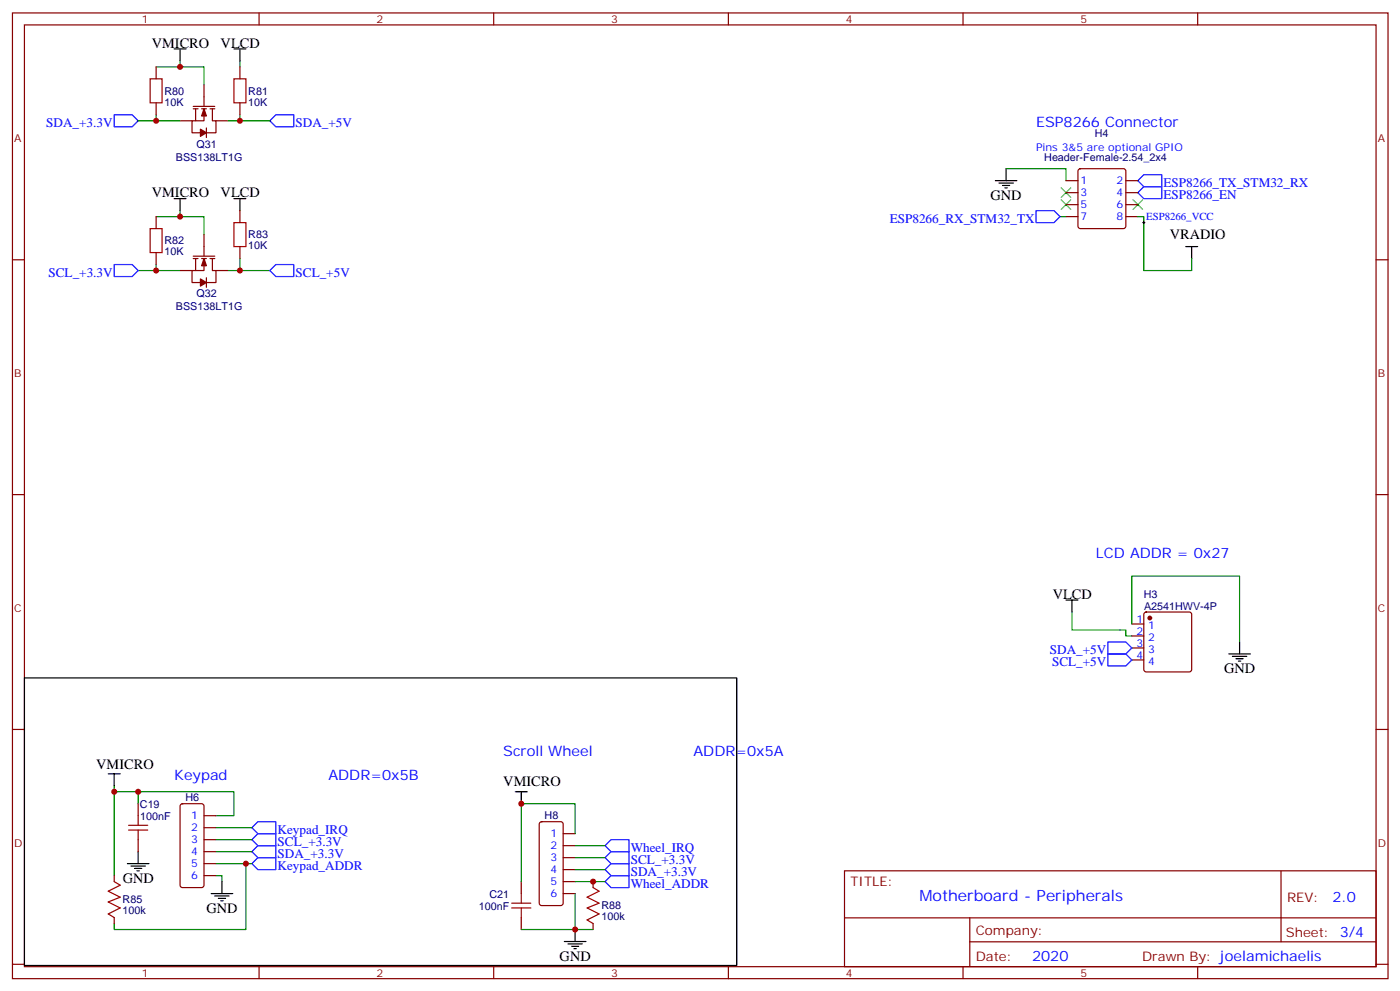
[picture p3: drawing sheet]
<svg xmlns="http://www.w3.org/2000/svg" width="413mm" height="292mm" viewBox="0 0 413 292" stroke-linecap="round" stroke-linejoin="round" font-family="sans-serif">
<g fill="none" stroke="#870000" stroke-width=".35">
<path d="M3.7 3.8h405.3v284.3h-405.3zM7.2 7.3h398.3v277.3h-398.3zM46 19.7v3.5M70.7 19.7v3.5M76.3 3.8v3.5M145.5 3.8v3.5M214.6 3.8v3.5M283.8 3.8v3.5M352.9 3.8v3.5M46 30.3v3.5M53.1 35.6h3.5M56.9 31.3h6.4"/>
<path d="M56.9 32h1.4M57.6 32v3.6M59.4 32h1.4M60.1 32v3.6h-3.5v3.5h2.5M60.1 25v6.3M60.8 37.7v2.8M61.9 32h1.4M62.6 32v3.6h1v3.5h-2.8M63.6 35.6h3.6M70.7 30.3v3.5M314.1 53.2h3.5M314.1 56.7h3.5"/>
<path d="M317.9 49.9l.4-.2h12.7l.5 .2 .3 .5v16.2l-.3 .5-.5 .2h-12.7l-.5-.2-.2-.5v-16.2zM331.8 53.2h3.5M331.8 56.7h3.5M3.7 76.5h3.5M46 63.8v3.5M46 74.4v3.5M53.1 79.7h3.5M56.9 75.4h6.4M56.9 76.1h1.4M57.6 76.1v3.6M59.4 76.1h1.4M60.1 76.1v3.6h-3.5v3.5h2.5"/>
<path d="M60.1 69.1v6.3M61.9 76.1h1.4M62.6 76.1v3.6h1v3.5h-2.8M63.6 79.7h3.6M70.7 62v3.5M70.7 72.6v3.5M314.1 60.3h3.5M314.1 63.8h3.5M331.8 60.3h3.5M331.8 63.8h3.5M405.5 76.5h3.5M60.8 81.8v2.8"/>
<path d="M3.7 145.6h3.5M405.5 145.6h3.5M333.5 183.7h3.5M333.5 187.3h3.5M333.5 190.8h3.5M333.5 194.3h3.5M337.3 180.4l.4-.2h12.7l.5 .2 .3 .5v16.2l-.3 .5-.5 .2h-12.7l-.4-.2-.3-.5v-16.2zM3.7 214.8h3.5M405.5 214.8h3.5M40.7 236.6v3.6M53.3 236.8l.5-.2h5.6l.7 .5v23.5l-.4 .7h-5.9l-.7-.4v-23.6zM33.7 257.8v1.8"/>
<path d="M40.7 247.2v3.6M60.1 240.2h3.5M60.1 243.7h3.5M60.1 247.2h3.5M60.1 250.8h3.5M60.1 254.3h3.5M60.1 257.8h3.5M153.6 259.6v3.5M159.1 242.1l.5-.2h5.6l.7 .5v23.5l-.4 .7h-5.9l-.7-.4v-23.6zM165.9 245.5h3.6M165.9 249h3.6M165.9 252.5h3.6"/>
<path d="M165.9 256h3.6M165.9 259.6h3.6M174.8 259.6v1.7M248.8 256.4h156.7v28.2h-156.7zM377.5 256.4v20.9M33.7 270.2v1.7M153.6 270.2v3.5M165.9 263.1h3.6M174.8 271.9v1.8M248.9 270.2h156.5M285.8 277.3h119.6M285.8 270.2v14.2"/>
<path d="M3.7 283.9h3.5M76.3 284.6v3.5M145.5 284.6v3.5M214.6 284.6v3.5M283.8 284.6v3.5M352.9 284.6v3.5M405.5 283.9h3.5"/>
</g>
<g fill="#870000" stroke="#870000" stroke-width=".35">
<path d="M60.1 32l.7 2.1h-1.4z"/>
<path d="M59.1 38l1.7 1.1-1.7 1z"/>
<path d="M60.1 76.1l.7 2.1h-1.4z"/>
<path d="M59.1 82.1l1.7 1.1-1.7 1z"/>
<circle cx="338.8" cy="182" r=".53"/>
</g>
<g fill="none" stroke="#008700" stroke-width=".35">
<path d="M46 19.7h14.1v5.3M53.1 17.9v1.8M70.7 17.9v1.8M40.7 35.6h5.3M46 33.8v1.8h7.1M70.7 33.8v1.8h-3.5M70.7 35.6h8.8M296.5 49.7h17.6v3.5M40.7 79.7h5.3M46 63.8h14.1v5.3M46 77.9v1.8h7.1M53.1 62v1.8"/>
<path d="M70.7 76.1v3.6h-3.5M70.7 79.7h8.8M312.3 63.8h1.8M335.3 63.8h1.7v15.9h14.2v-3.6M315.9 180.2v5.3h15.9v1.8h1.7M333.5 183.7v-14.1h31.8v19.4M33.7 231.4v1.7M40.7 233.1v3.5M63.6 257.8h1.8v1.8M63.6 240.2h5.3v-7.1h-35.2v24.7M63.6 243.7h10.6M63.6 247.2h10.6"/>
<path d="M63.6 250.8h10.6M63.6 254.3h10.6M72.5 254.3v19.4h-38.8v-1.8M169.5 245.5v-8.9h-15.9v23M169.5 249h8.8M169.5 252.5h8.8M169.5 256h8.8M169.5 259.6h8.8M153.6 273.7h15.9M169.5 263.1v10.6h5.3"/>
</g>
<g fill="none" stroke="#000" stroke-width=".35">
<path d="M51.3 14.4h3.5M53.1 14.4v3.5M68.9 14.4h3.6M70.7 14.4v3.5M51.3 58.5h3.5M53.1 58.5v3.5M68.9 58.5h3.6M70.7 58.5v3.5M293.3 53.2h6.3M294.4 53.9h4.2M295.4 54.6h2.1M296.1 55.3h.7"/>
<path d="M296.5 49.7v3.5M349.4 72.6h3.5M351.2 72.6v3.5M314.1 176.7h3.5M315.9 176.7v3.5M7.2 199.6h209.9v84.7h-209.9zM362.1 192.5h6.3M363.1 193.3h4.3M364.2 194h2.1M364.9 194.7h.7M365.3 189v3.5M31.9 227.8h3.5"/>
<path d="M33.7 227.8v3.6M151.8 233.1h3.6M153.6 233.1v3.5M37.5 254.3h6.4M38.6 255h4.2M39.7 255.7h2.1M40.4 256.4h.7M40.7 250.8v3.5M65.4 259.6v3.5M62.2 263.1h6.4M63.3 263.8h4.2M64.3 264.5h2.2"/>
<path d="M65.1 265.2h.7M166.3 277.2h6.3M167.4 277.9h4.2M168.4 278.6h2.1M169.1 279.3h.7M169.5 273.7v3.5"/>
</g>
<g fill="none" stroke="#00f" stroke-width=".35">
<path d="M33.7 33.8h5.2l1.8 1.8-1.8 1.7h-5.2zM81.3 33.8h5.3v3.5h-5.3l-1.8-1.7zM337 55h5.3v3.5h-5.3l-1.7-1.8zM337 51.4h5.3v3.6h-5.3l-1.7-1.8zM33.7 77.9h5.2l1.8 1.8-1.8 1.7h-5.2zM81.3 77.9h5.3v3.5h-5.3l-1.8-1.7zM305.3 62h5.3l1.7 1.8-1.7 1.7h-5.3zM326.5 192.5h5.3l1.7 1.8-1.7 1.8h-5.3zM326.5 189h5.3l1.7 1.8-1.7 1.7h-5.3zM76 241.9h5.3v3.6h-5.3l-1.8-1.8zM76 245.5h5.3v3.5h-5.3l-1.8-1.8zM76 249h5.3v3.5h-5.3l-1.8-1.7z"/>
<path d="M76 252.5h5.3v3.5h-5.3l-1.8-1.7zM180.1 247.2h5.2v3.6h-5.2l-1.8-1.8zM180.1 250.8h5.2v3.5h-5.2l-1.8-1.8zM180.1 254.3h5.2v3.5h-5.2l-1.8-1.8zM180.1 257.8h5.2v3.5h-5.2l-1.8-1.7z"/>
</g>
<path d="M312.7 58.8l2.8 2.9M312.7 55.3l2.8 2.8M315.5 58.8l-2.8 2.9M315.5 55.3l-2.8 2.8M333.9 58.8l2.8 2.9M336.7 58.8l-2.8 2.9" fill="none" stroke="#3c3" stroke-width=".35"/>
<path d="M336.7 65.5h.7M337 65.2v.7" fill="none" stroke="#000" stroke-width=".29"/>
<g fill="none" stroke="#a10000" stroke-width=".35">
<path d="M44.2 23.2h3.6v7.1h-3.6zM68.9 23.2h3.6v7.1h-3.6zM44.2 67.3h3.6v7.1h-3.6zM68.9 65.5h3.6v7.1h-3.6zM33.7 259.6l1.7 1-3.5 1.8 3.5 1.8-3.5 1.4 3.5 1.7-3.5 1.8 1.8 1.1M37.9 244.4h5.6M37.9 243h5.6M40.7 240.2v2.8M40.7 244.4v2.8M150.8 267.3h5.6M150.8 265.9h5.6M153.6 263.1v2.8"/>
<path d="M153.6 267.3v2.9M174.8 261.3l1.7 1.1-3.5 1.8 3.5 1.7-3.5 1.4 3.5 1.8-3.5 1.8 1.8 1"/>
</g>
<g fill="#c00">
<circle cx="70.7" cy="79.7" r=".88"/>
<circle cx="46" cy="79.7" r=".88"/>
<circle cx="53.1" cy="63.8" r=".88"/>
<circle cx="53.1" cy="19.7" r=".88"/>
<circle cx="46" cy="35.6" r=".88"/>
<circle cx="70.7" cy="35.6" r=".88"/>
<circle cx="169.5" cy="273.7" r=".88"/>
<circle cx="153.6" cy="236.6" r=".88"/>
<circle cx="33.7" cy="233.1" r=".88"/>
<circle cx="40.7" cy="233.1" r=".88"/>
<circle cx="72.5" cy="254.3" r=".88"/>
<circle cx="174.8" cy="259.6" r=".88"/>
</g>
<text font-size="4.6" fill="#00f" x="270.9" y="265.4">Motherboard - Peripherals</text>
<g font-size="4.2">
<text x="44.7" y="14">VMICRO</text>
<text x="65" y="14">VLCD</text>
<text x="44.7" y="58.1">VMICRO</text>
<text x="65" y="58.1">VLCD</text>
<text x="291.9" y="58.8">GND</text>
<text x="344.7" y="70.5">VRADIO</text>
<text x="310.2" y="176.3">VLCD</text>
<text x="360.7" y="198.2">GND</text>
<text x="28.4" y="226.3">VMICRO</text>
<text x="148.3" y="231.6">VMICRO</text>
<text x="36.2" y="259.9">GND</text>
<text x="60.8" y="268.7">GND</text>
<text x="164.9" y="282.9">GND</text>
</g>
<g font-size="4.2" fill="#00f">
<text x="305.3" y="37.3">ESP8266 Connector</text>
<text x="322.9" y="164.3">LCD ADDR = 0x27</text>
<text x="148.3" y="222.5">Scroll Wheel</text>
<text x="204.3" y="222.5">ADDR=0x5A</text>
<text x="51.3" y="229.6">Keypad</text>
<text x="96.8" y="229.6">ADDR=0x5B</text>
<text x="392.6" y="265.7">2.0</text>
<text x="304.1" y="283">2020</text>
</g>
<g font-size="3.9" fill="#00f">
<text x="13.6" y="37.3">SDA_+3.3V</text>
<text x="87.1" y="37.3">SDA_+5V</text>
<text x="342.9" y="58.5">ESP8266_EN</text>
<text x="342.9" y="55">ESP8266_TX_STM32_RX</text>
<text x="262.2" y="65.5">ESP8266_RX_STM32_TX</text>
<text x="14.3" y="81.4">SCL_+3.3V</text>
<text x="87.1" y="81.4">SCL_+5V</text>
<text x="309.4" y="192.5">SDA_+5V</text>
<text x="310" y="196.1">SCL_+5V</text>
<text x="81.8" y="245.5">Keypad_IRQ</text>
<text x="81.8" y="249">SCL_+3.3V</text>
<text x="185.9" y="250.8">Wheel_IRQ</text>
<text x="81.8" y="252.5">SDA_+3.3V</text>
<text x="81.8" y="256">Keypad_ADDR</text>
<text x="185.9" y="254.3">SCL_+3.3V</text>
<text x="185.9" y="257.8">SDA_+3.3V</text>
<text x="185.9" y="261.3">Wheel_ADDR</text>
</g>
<g font-size="3.9" fill="#800">
<text x="250.6" y="261">TITLE:</text>
<text x="379.2" y="265.7">REV:</text>
<text x="287.5" y="275.2">Company:</text>
<text x="378.9" y="275.8">Sheet: 3/4</text>
<text x="287.5" y="282.9">Date:</text>
<text x="336.6" y="282.9">Drawn By: joelamichaelis</text>
</g>
<g font-size="3.2" fill="#800">
<text x="41.8" y="6.8">1</text>
<text x="110.9" y="6.8">2</text>
<text x="180.1" y="6.8">3</text>
<text x="249.2" y="6.8">4</text>
<text x="318.3" y="6.8">5</text>
<text x="4.2" y="41.9">A</text>
<text x="406" y="41.9">A</text>
<text x="4.2" y="111.1">B</text>
<text x="406" y="111.1">B</text>
<text x="4.2" y="180.2">C</text>
<text x="406" y="180.2">C</text>
<text x="4.2" y="249.3">D</text>
<text x="406" y="249.3">D</text>
<text x="41.8" y="287.6">1</text>
<text x="110.9" y="287.6">2</text>
<text x="180.1" y="287.6">3</text>
<text x="249.2" y="287.6">4</text>
<text x="318.3" y="287.6">5</text>
</g>
<g font-size="3.2" fill="#000080">
<text x="48.5" y="27.9">R80</text>
<text x="73.2" y="27.9">R81</text>
<text x="48.5" y="31.1">10K</text>
<text x="73.2" y="31.1">10K</text>
<text x="322.6" y="40.2">H4</text>
<text x="51.8" y="47.3">BSS138LT1G</text>
<text x="57.9" y="43.5">Q31</text>
<text x="307.7" y="47.3">Header-Female-2.54_2x4</text>
<text x="48.5" y="72">R82</text>
<text x="73.2" y="70.2">R83</text>
<text x="48.5" y="75.2">10K</text>
<text x="73.2" y="73.4">10K</text>
<text x="57.9" y="87.6">Q32</text>
<text x="51.8" y="91.4">BSS138LT1G</text>
<text x="337" y="176.1">H3</text>
<text x="337.1" y="179.6">A2541HWV-4P</text>
<text x="41.2" y="237.8">C19</text>
<text x="54.6" y="235.9">H6</text>
<text x="41.3" y="241.3">100nF</text>
<text x="160.5" y="241.2">H8</text>
<text x="36.1" y="269.2">100k</text>
<text x="36.1" y="266">R85</text>
<text x="141.1" y="267.8">100nF</text>
<text x="144.2" y="264.3">C21</text>
<text x="177.2" y="267.8">R88</text>
<text x="177.2" y="271">100k</text>
</g>
<g font-size="3.2" fill="#00f">
<text x="305.3" y="44.4">Pins 3&amp;5 are optional GPIO</text>
<text x="318.3" y="54.3">1</text>
<text x="318.3" y="57.8">3</text>
<text x="329" y="54.3">2</text>
<text x="329" y="57.8">4</text>
<text x="318.3" y="61.3">5</text>
<text x="318.3" y="64.8">7</text>
<text x="329" y="61.3">6</text>
<text x="329" y="64.8">8</text>
<text x="337.7" y="64.7">ESP8266_VCC</text>
<text x="334.8" y="183.4">1</text>
<text x="338.3" y="185.1">1</text>
<text x="334.8" y="186.9">2</text>
<text x="334.8" y="190.4">3</text>
<text x="338.3" y="188.7">2</text>
<text x="334.8" y="194">4</text>
<text x="338.3" y="192.2">3</text>
<text x="338.3" y="195.7">4</text>
<text x="56.3" y="241.2">1</text>
<text x="56.3" y="244.8">2</text>
<text x="56.3" y="248.3">3</text>
<text x="56.3" y="251.8">4</text>
<text x="162.2" y="246.5">1</text>
<text x="162.2" y="250">2</text>
<text x="56.3" y="255.3">5</text>
<text x="162.2" y="253.6">3</text>
<text x="162.2" y="257.1">4</text>
<text x="56.3" y="258.9">6</text>
<text x="162.2" y="260.6">5</text>
<text x="162.2" y="264.2">6</text>
</g>
</svg>
